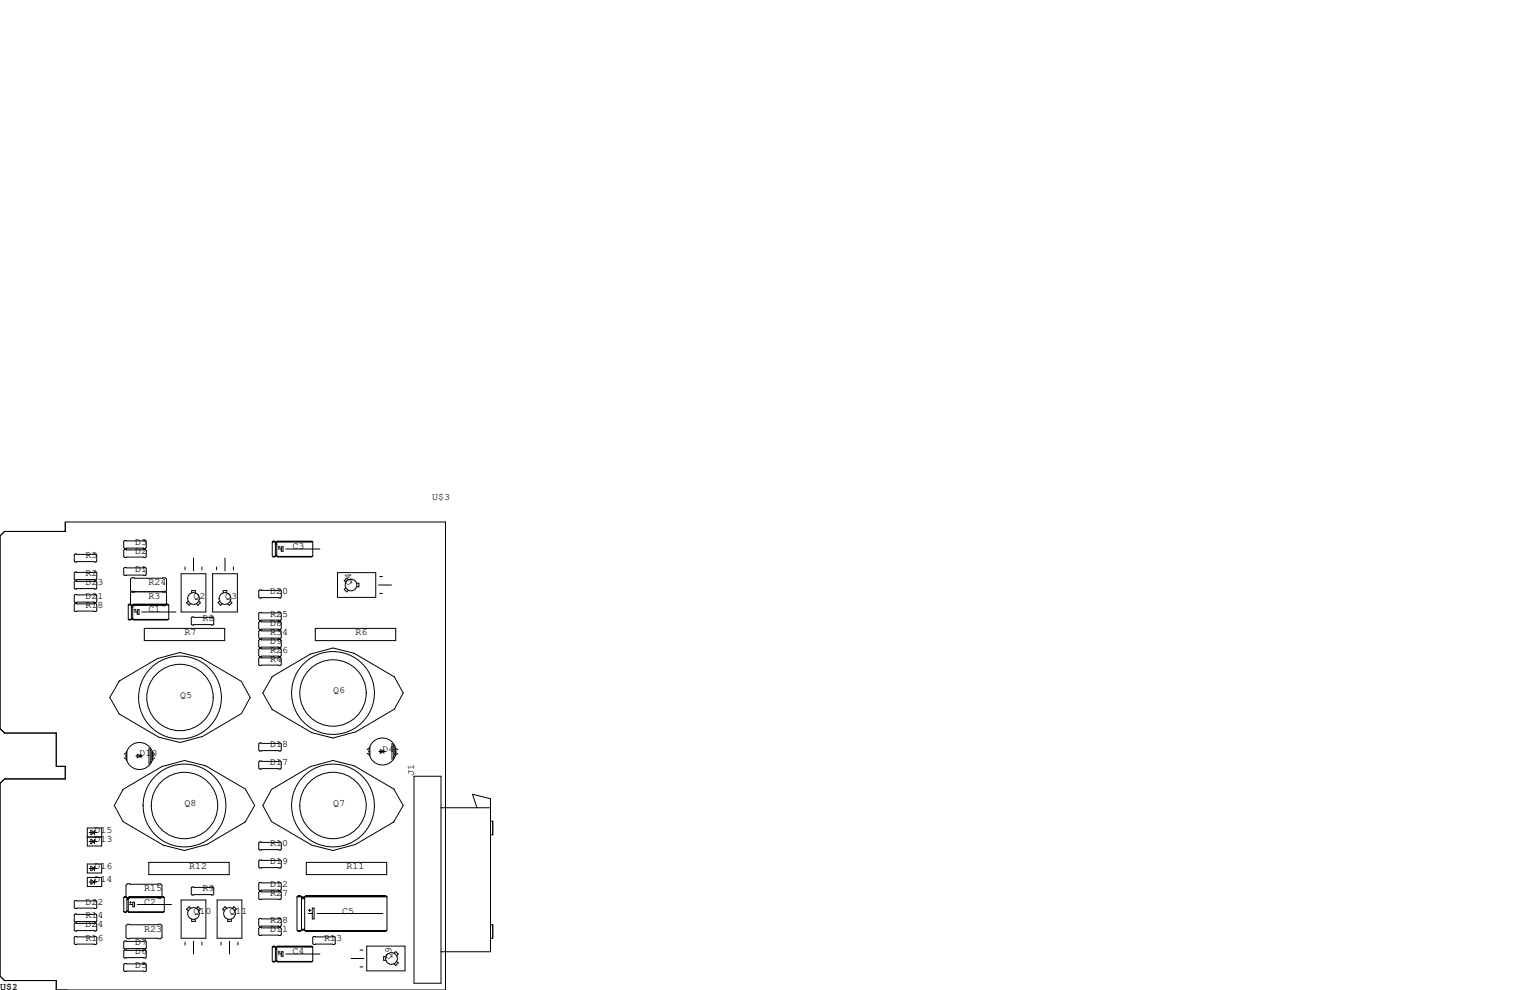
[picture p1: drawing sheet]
<svg xmlns="http://www.w3.org/2000/svg" width="432mm" height="279mm" viewBox="0 0 432 279" stroke-linecap="round" stroke-linejoin="round" font-family="sans-serif">
<g fill="none" stroke="#000" stroke-width=".28">
<path d="M0 151.3l1.3-1.3h17.1v-2.7h107.3v132.1h-109.8v-2.7h-14.6l-1.3-1.2v-54.4l1.3-1.3h17.1v-3.5h-2.5v-9.4h-14.6l-1.3-1.3zM21.2 156.3h5.9l.2 .3v1.8l-.2 .2h-5.9l-.2-.2v-1.8zM35.2 152.5h5.8l.3 .3v1.8l-.3 .2h-5.8l-.3-.2v-1.8zM35.2 155.1h5.8l.3 .2v1.8l-.3 .3h-5.8l-.3-.3v-1.8zM54.6 157.5v3.6M63.5 157.5v3.6M76.8 153v3.9l.3 .3M76.8 153l.3-.3h.4l.2 .3v3.9M76.8 153h11.5M77 157h.6M77.1 152.8h.4M77.1 157.1v.1"/>
<path d="M77.7 153.5h.4M77.7 156.9l-.6 .2M77.7 156.9h.4M77.7 156.8h.4M77.9 153.1h.1M78.1 156.9l.3 .3M78.2 157h9.9M78.4 152.8h9.6M78.4 157.1v.1M78.5 154.9h.9M78.5 154.4h.5M78.7 154.1v.5"/>
<path d="M79.4 154.3h.5v1.3h-.5zM80.6 154.9h9.7M88.3 153l-.3-.3h-9.6l-.3 .3v3.9M88.3 153v3.9l-.3 .2h-9.6M21.2 161.4h5.9l.2 .3v1.7l-.2 .3h-5.9l-.2-.3v-1.7zM21.2 164h5.9l.2 .2v1.8l-.2 .2h-5.9l-.2-.2v-1.8zM21.2 167.8h5.9l.2 .2v1.8l-.2 .3h-5.9l-.2-.3v-1.8zM21.2 170.3h5.9l.2 .3v1.7l-.2 .3h-5.9l-.2-.3v-1.7zM35.2 160.1h5.8l.3 .3v1.8l-.3 .2h-5.8l-.3-.2v-1.8zM36.2 170.8v3.9l.2 .2M36.2 170.8h11.4M36.3 174.8h.7"/>
<path d="M36.4 170.6h.4M36.4 174.9h.1M37.1 170.8v3.9M37.1 171.3h.4M37.1 174.7l-.7 .2M37.1 174.7h.4M37.1 174.6h.4M37.2 170.9h.1M37.5 174.7l.2 .2M37.6 174.8h9.9M37.7 170.6h9.7M37.7 174.9h.1"/>
<path d="M37.8 172.7h.9M37.8 172.1h.6M38 167l-.8 .1-.4-.3v-3.4l.4-.3h9.4l.4 .3v3.4l-.4 .3-.8-.1M38 167l-.8-.1-.4 .4v3.3M38 167h7.8M38.1 171.9v.5M38.7 172.1h.5v1.3h-.5zM40 172.7h9.7M40.7 177.3h22.7v3.5h-22.7zM45.8 167l.8-.1 .4 .4v3.3l-.4 .3h-9.4l-.4-.4h-.4l-.2 .3M47.6 170.8l-.2-.3h-9.7l-.2 .3v3.9M47.6 170.8v3.9l-.2 .2h-9.7"/>
<path d="M51.1 161.9h7v10.8h-7zM52.2 160v.8M53.1 169.6l-.4 .5 .7 .7 .4-.4M54.1 167.3v-.6h1v.6M54.2 174.1h5.9l.2 .3v1.7l-.2 .3h-5.9l-.2-.3v-1.7zM56.1 169.6l.5 .5-.8 .7-.4-.4M57 160v.8M60 161.9h7v10.8h-7zM61.1 160v.8M62 169.6l-.4 .5 .7 .7 .4-.4M63 167.3v-.6h1v.6M65 169.6l.4 .5-.7 .7-.4-.4"/>
<path d="M65.9 160v.8M73 166.8l.3-.3h5.8l.3 .3v1.7l-.3 .3h-5.8l-.3-.3zM73 173.1l.3-.3h5.8l.3 .3v1.8l-.3 .2h-5.8l-.3-.2zM73 175.6l.3-.2h5.8l.3 .2v1.8l-.3 .3h-5.8l-.3-.3zM73 178.2l.3-.3h5.8l.3 .3v1.8l-.3 .2h-5.8l-.3-.2zM89 177.3h22.7v3.5h-22.7zM95.3 161.6h10.7v7h-10.7zM97.6 165.9l-.5 .4 .8 .7 .4-.4M98.3 163.6l-.4-.4-.8 .7 .5 .4M100.6 164.6h.7v1h-.7M106.8 165.1h3.7M107.2 167.5h.8"/>
<path d="M107.2 162.7h.8M33.5 192.3l10.9-6.4 6.4-1.8 6 1.5 11.3 6.7 2.5 4.5-2.4 4.6-11 6.4-6.4 1.7-6-1.4M33.7 192.2l-2.7 4.6 2.6 4.7M73 183.3l.3-.3h5.8l.3 .3v1.7l-.3 .3h-5.8l-.3-.3zM73 185.8l.3-.3h5.8l.3 .3v1.8l-.3 .2h-5.8l-.3-.2zM73.3 180.5h5.8l.3 .2v1.8l-.3 .3h-5.8l-.3-.3v-1.8zM76.7 191l10.9-6.4 6.4-1.7 5.9 1.5 11.4 6.6 2.5 4.6-2.4 4.5-11 6.5-6.4 1.7-6-1.5M76.9 190.9l-2.7 4.7 2.6 4.6M33.6 201.4l11.3 6.7M35.1 213.9l.3 .3M35.4 212.5l-.3 .4M35.8 212.1v2.5"/>
<path d="M38.4 213.4h1.7M38.7 212.9l1.1 .5-1.1 .5zM39.8 212.9v1M42 211.1v4.5M42.3 211.3l.2 .5v3.1l-.2 .5M42.9 212.1v2.5M43.3 212.5l.4 .4M43.7 213.9l-.4 .3M58 216.1l11.3 6.6M58 216.1l-5.9-1.5-6.4 1.7-11 6.5-2.4 4.5 2.4 4.6 11.4 6.6 6 1.5 6.3-1.7 10.9-6.4M73.3 209.7h5.8l.3 .2v1.8l-.3 .3h-5.8l-.3-.3v-1.8zM73.3 214.8h5.8l.3 .2v1.8l-.3 .2h-5.8l-.3-.2v-1.8z"/>
<path d="M76.7 200.2l11.3 6.6M99.9 216.1l11.3 6.6M100 216.1l-6-1.5-6.4 1.7-11 6.5-2.4 4.5 2.4 4.6 11.4 6.6 6 1.5 6.4-1.7 10.9-6.4M103.6 212.6l.4 .4M104 211.2l-.4 .4M104.4 210.8v2.6M106.9 212.1h1.8M107.3 211.6l1 .5-1 .5zM108.3 211.6v1M110.6 209.8v4.6M110.9 210.1l.2 .5v3l-.2 .5M111.5 210.8v2.6"/>
<path d="M111.9 211.2l.4 .4M112.3 212.6l-.4 .4M116.8 219.1h7.7v58.4h-7.7zM24.6 233.7h4.1v5.1h-4.1zM24.6 236.2h4.1M25.1 237.5h2.2M25.1 234.9h2.2M25.7 234.3l1 .6-1 .7zM25.7 236.9l1 .6-1 .6zM26.7 234.3v1.3M26.7 236.9v1.2M69.2 222.7l2.7 4.6-2.7 4.7"/>
<path d="M73.3 237.6h5.8l.3 .3v1.7l-.3 .3h-5.8l-.3-.3v-1.7zM111.1 222.7l2.7 4.6-2.7 4.7M124.5 228h13.9M134.6 228l-1.2-3.8 5 1.2v43.2h-13.9M138.4 231.8h.7v3.8h-.7M21.2 254.1h5.9l.2 .3v1.8l-.2 .2h-5.9l-.2-.2v-1.8zM21.2 257.9h5.9l.2 .3v1.8l-.2 .2h-5.9l-.2-.2v-1.8zM24.6 243.8h4.1v2.6h-4.1zM24.6 247.6h4.1v2.6h-4.1zM25.1 245.1h2.2M25.1 248.9h2.2M25.7 244.5l1 .6-1 .6z"/>
<path d="M25.7 248.3l1 .6-1 .7zM26.7 244.5v1.2M26.7 248.3v1.3M34.9 253.3l.2 4.1M34.9 253.3h11.5M35.1 257.4l.1 .1M35.1 257.4h.6M35.2 253.2h.4M35.2 257.4v.1M35.6 253.1v-3.3l.3-.4h9.4l.4 .4v3.3l-.4 .4h-9.4l-.3-.5h-.4l-.3 .3M35.8 253.3v3.9M35.8 253.9h.4"/>
<path d="M35.8 257.2l-.6 .2M35.8 257.2h.4M35.8 257.1h.4M35.9 253.4h.2M36.2 257.2l.2 .3M36.3 257.4h9.9M36.4 257.4v.1M36.4 253.2h9.7M36.6 255.3h.9M36.6 254.7h.5M36.8 254.4v.6M37.5 254.6h.5v1.3h-.5z"/>
<path d="M38.7 255.3h9.7M42 243.4h22.7v3.4h-22.7zM46.4 253.3l-.3-.3h-9.7l-.2 .3v3.9M46.4 253.3v3.9l-.3 .2h-9.7M51.1 254h7v10.8h-7zM53.8 256.3l-.4-.4-.7 .7 .4 .5M54 250.6l.2-.3h5.9l.2 .3v1.7l-.2 .3h-5.9l-.2-.3zM54.1 259.4v.6h1v-.6M55.4 256.3l.4-.4 .8 .7-.5 .5M61.3 254h7v10.8h-7zM64 256.3l-.5-.4-.7 .7 .5 .5M64.3 259.4v.6h1v-.6"/>
<path d="M65.5 256.3l.5-.4 .7 .7-.5 .5M73 249.3l.3-.3h5.8l.3 .3v1.8l-.3 .2h-5.8l-.3-.2zM73 251.8l.3-.2h5.8l.3 .2v1.8l-.3 .3h-5.8l-.3-.3zM73 259.5l.3-.3h5.8l.3 .3v1.7l-.3 .3h-5.8l-.3-.3zM73.3 242.7h5.8l.3 .3v1.7l-.3 .3h-5.8l-.3-.3v-1.7zM83.8 253.1v9.4l.4 .4h.5l.4-.4M83.8 253.1l.4-.4h.5l.4 .4v9.4M83.8 253.1h25.4M84.1 253h.7M84.2 252.9h.5M85.1 253.6h.9M85.2 253.5h.7"/>
<path d="M85.2 253.2h.7M86.2 253h22.8M86.4 252.9h22.4M86.4 243.4h22.7v3.4h-22.7zM87 256.9h.8M87 257.8h1.1M87.4 256.5v.8M88.1 256.3h.5v3h-.5zM89.5 257.8h18.6M109.2 253.1v9.4l-.4 .4h-22.4l-.4-.4M109.2 253.1l-.4-.4h-22.4l-.4 .4v9.4M21.2 260.5h5.9l.2 .2v1.8l-.2 .3h-5.9l-.2-.3v-1.8z"/>
<path d="M21.2 264.3h5.9l.2 .2v1.8l-.2 .3h-5.9l-.2-.3v-1.8zM35.2 268.1h5.8l.3 .3v1.7l-.3 .3h-5.8l-.3-.3v-1.7zM35.2 265.6h5.8l.3 .2v1.8l-.3 .2h-5.8l-.3-.2v-1.8zM35.2 271.9h5.8l.3 .3v1.7l-.3 .3h-5.8l-.3-.3v-1.7zM35.9 260.9h9.4l.4 .3v3.3l-.4 .4h-9.4l-.3-.4v-3.3zM52.2 265.9v.8M54.6 265.6v3.6M57 265.9v.8M62.4 265.9v.8M64.8 265.6v3.6M67.2 265.9v.8M73 262l.3-.3h5.8l.3 .3v1.8l-.3 .2h-5.8l-.3-.2z"/>
<path d="M76.8 267.3v3.9l.3 .3M76.8 267.3l.3-.3h.4l.2 .3v3.9M76.8 267.3h11.5M77 271.3h.6M77.1 271.4v.1M77.1 267.1h.4M77.7 267.8h.4M77.7 271.2l-.6 .2M77.7 271.2h.4M77.7 271.1h.4M77.9 267.4h.1M78.1 271.2l.3 .3"/>
<path d="M78.2 271.3h9.9M78.4 271.4v.1M78.4 267.1h9.6M78.5 269.2h.9M78.5 268.7h.5M78.7 268.4v.5M79.4 268.6h.5v1.3h-.5zM80.6 269.2h9.7M83.9 262.6h1.1M84.2 262.8h.5M85.1 262.5h.9M85.1 262.3h.9"/>
<path d="M85.2 262.4h.7M86.1 262.6h23M86.4 262.8h22.4M88.3 264.5l.2-.2h5.9l.2 .2v1.8l-.2 .3h-5.9l-.2-.3zM88.3 267.3l-.3-.3h-9.6l-.3 .3v3.9M88.3 267.3v3.9l-.3 .3-9.6-.1M99.1 270.5h3.6M101.6 268.1h.8M101.6 272.9h.8M103.5 267h10.8v7h-10.8zM108.9 270h-.6v1h.6M111.2 269l.5-.4 .7 .7-.4 .4"/>
<path d="M112 271.3l.4 .4-.7 .8-.5-.5M138.4 261h.7v3.8h-.7"/>
<circle cx="54.6" cy="168.9" r="1.65"/>
<circle cx="63.5" cy="168.9" r="1.65"/>
<circle cx="99.1" cy="165.1" r="1.65"/>
<circle cx="50.8" cy="196.8" r="11.7"/>
<circle cx="50.8" cy="196.8" r="9.4"/>
<circle cx="94" cy="195.6" r="11.7"/>
<circle cx="94" cy="195.6" r="9.4"/>
<circle cx="39.4" cy="213.4" r="3.8"/>
<circle cx="108" cy="212.1" r="3.8"/>
<circle cx="52.1" cy="227.3" r="9.4"/>
<circle cx="52.1" cy="227.3" r="11.7"/>
<circle cx="94" cy="227.3" r="9.4"/>
<circle cx="94" cy="227.3" r="11.7"/>
<circle cx="54.6" cy="257.8" r="1.65"/>
<circle cx="64.8" cy="257.8" r="1.65"/>
<circle cx="110.5" cy="270.5" r="1.65"/>
</g>
<g font-size="2.8">
<text x="121.9" y="141">U$3</text>
<text x="38.1" y="153.7">D3</text>
<text x="82.5" y="154.9">C3</text>
<text x="24.1" y="157.5">R5</text>
<text x="38.1" y="161.3">D1</text>
<text x="38.1" y="156.2">D2</text>
<text x="24.1" y="165.1">D23</text>
<text x="24.1" y="162.6">R2</text>
<text x="41.9" y="165.1">R24</text>
<text x="76.2" y="167.6">D20</text>
<text x="99.1" y="165.1" transform="rotate(-90 99.1 165.1)">Q4</text>
<text x="24.1" y="168.9">D21</text>
<text x="24.1" y="171.4">R18</text>
<text x="41.9" y="168.9">R3</text>
<text x="41.9" y="172.7">C1</text>
<text x="54.6" y="168.9">Q2</text>
<text x="63.5" y="168.9">Q3</text>
<text x="76.2" y="174">R25</text>
<text x="52.1" y="179.1">R7</text>
<text x="57.1" y="175.3">R8</text>
<text x="76.2" y="176.5">D8</text>
<text x="76.2" y="179.1">R34</text>
<text x="100.3" y="179.1">R6</text>
<text x="76.2" y="184.1">R26</text>
<text x="76.2" y="181.6">D9</text>
<text x="76.2" y="186.7">R4</text>
<text x="50.8" y="196.8">Q5</text>
<text x="94" y="195.6">Q6</text>
<text x="39.4" y="213.4">D10</text>
<text x="76.2" y="210.8">D18</text>
<text x="76.2" y="215.9">D17</text>
<text x="107.9" y="212.1">D4</text>
<text x="116.8" y="219.1" transform="rotate(-90 116.8 219.1)">J1</text>
<text x="52.1" y="227.3">Q8</text>
<text x="94" y="227.3">Q7</text>
<text x="26.7" y="237.5">D13</text>
<text x="26.7" y="234.9">D15</text>
<text x="76.2" y="238.8">R10</text>
<text x="26.7" y="245.1">D16</text>
<text x="53.3" y="245.1">R12</text>
<text x="76.2" y="243.8">D19</text>
<text x="97.8" y="245.1">R11</text>
<text x="26.7" y="248.9">D14</text>
<text x="40.6" y="251.5">R15</text>
<text x="57.1" y="251.5">R9</text>
<text x="76.2" y="250.2">D12</text>
<text x="24.1" y="255.3">D22</text>
<text x="40.6" y="255.3">C2</text>
<text x="54.6" y="257.8">Q10</text>
<text x="64.8" y="257.8">Q11</text>
<text x="76.2" y="252.7">R27</text>
<text x="96.5" y="257.8">C5</text>
<text x="24.1" y="261.6">D24</text>
<text x="24.1" y="259.1">R14</text>
<text x="40.6" y="262.9">R23</text>
<text x="76.2" y="260.3">R28</text>
<text x="76.2" y="262.9">D11</text>
<text x="24.1" y="265.4">R16</text>
<text x="38.1" y="266.7">D7</text>
<text x="38.1" y="269.2">D6</text>
<text x="82.5" y="269.2">C4</text>
<text x="91.4" y="265.4">R13</text>
<text x="38.1" y="273">D5</text>
<text x="110.5" y="270.5" transform="rotate(-90 110.5 270.5)">Q9</text>
<text x="0" y="279.4">U$1</text>
<text x="0" y="279.4">U$2</text>
</g>
</svg>
